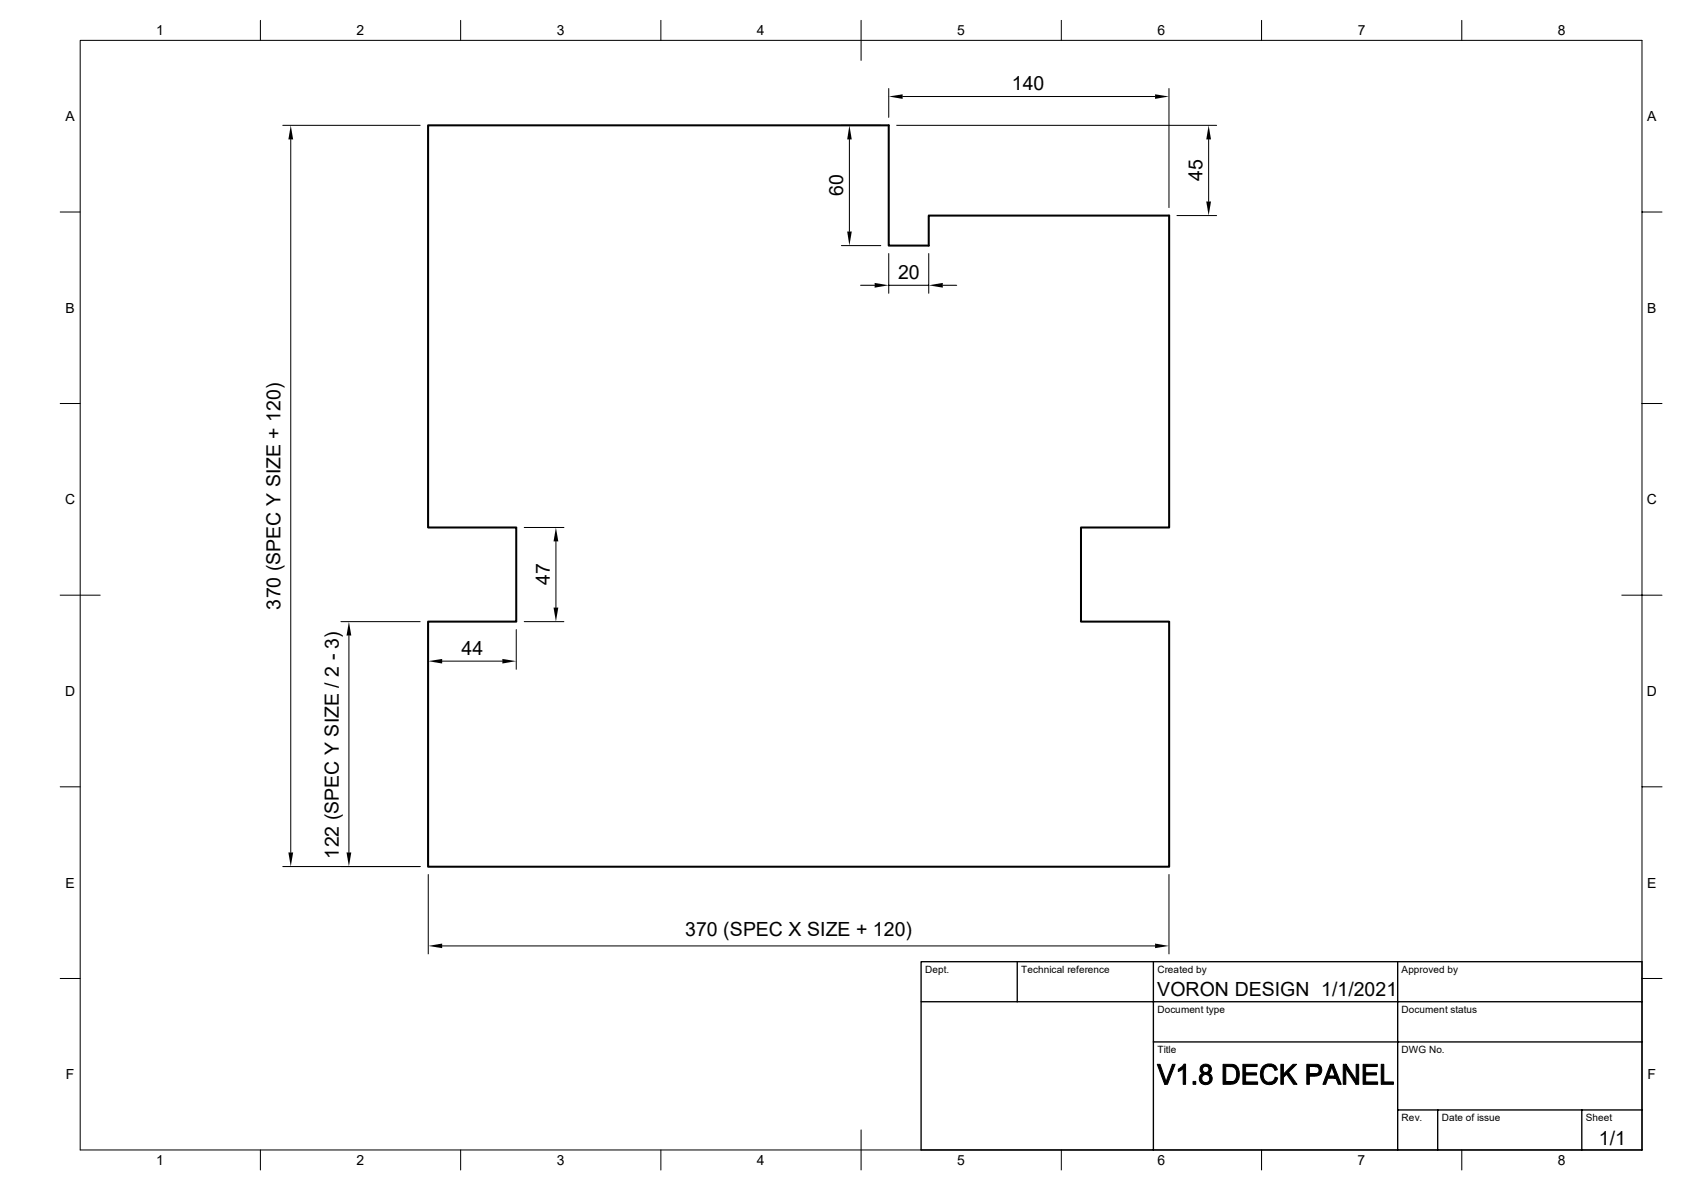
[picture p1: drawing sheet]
<svg xmlns="http://www.w3.org/2000/svg" width="420mm" height="297mm" viewBox="0 0 420 297" stroke-linecap="round" stroke-linejoin="round" font-family="sans-serif">
<path d="M106.9 31.3h115v30h10v-7.5h60v77.9h-22v23.5h22v61.1h-185v-61.1h22v-23.5h-22z" fill="none" stroke="#000" stroke-width=".51"/>
<g fill="none" stroke="#000" stroke-width=".25">
<path d="M20 10.1h390v276.9h-390zM65 5.1v5M115 5.1v5M165 5.1v5M215 5.1v10M265 5.1v5M315 5.1v5M365 5.1v5M70.6 31.3h34.3M72.6 34.8v178M210.1 31.3h9.8M212.1 34.8v23"/>
<path d="M221.9 22.1v7.2M223.9 31.3h79.9M225.4 24.1h63M291.9 22.1v29.7M301.8 34.8v15.5M15 52.9h5M293.9 53.8h9.9M410 52.9h5M210.1 61.3h9.8M214.9 71.2h3.5M221.9 63.3v9.9M221.9 71.2h10"/>
<path d="M231.9 63.3v9.9M235.4 71.2h3.5M15 100.7h5M410 100.7h5M130.9 131.7h9.9M138.8 135.1v16.5M15 148.5h10M85.1 155.2h19.8M87.1 158.6v54.2M106.9 157.1v9.9M128.9 157.1v9.9M130.9 155.2h9.9"/>
<path d="M405 148.5h10M110.4 165h15M15 196.4h5M410 196.4h5M70.6 216.3h34.3M106.9 218.3v19.8M291.9 218.3v19.8M110.4 236.1h178M15 244.2h5M410 244.2h5M65 287v5M115 287v5"/>
<path d="M165 287v5M215 282v10M265 287v5M315 287v5M365 287v5"/>
</g>
<path d="M230 240h180v47h-180zM230 250h180M254 240v10M288 240v47M349 240v47M288 260.1h122M349 277h61M359 277v10M395 277v10" fill="none" stroke="#000" stroke-width=".34"/>
<g fill="#000" stroke="#000" stroke-width=".25">
<path d="M289 265.6h.6l1.6 4.4-.4 .6z" fill-rule="evenodd"/>
<path d="M292.8 265.6h.6l-1.9 5h-.7z" fill-rule="evenodd"/>
<path d="M294.2 266.9l.4-.2h.8l-1.2 .8z" fill-rule="evenodd"/>
<path d="M294.6 266.7l1.1-1.1h.3v5h-.6v-3.9z" fill-rule="evenodd"/>
<path d="M297.9 269.9h.7v.7h-.7z" fill-rule="evenodd"/>
<path d="M300 266a1.59 1.59 0 0 1 2.2 .1h-1.1a.78 .78 0 0 0-.8 .8 .78 .78 0 0 0 .8 .8h1l-.3 .2 .5 .3h-1.2a1.02 1.02 0 0 0-1 1 1.02 1.02 0 0 0 1 1l-1.2 .1a1.36 1.36 0 0 1 .5-2.4 1.15 1.15 0 0 1-.4-1.9z" fill-rule="evenodd"/>
<path d="M301.1 266.1h1.1l.3 .6-.1 .6-.3 .4h-1a.78 .78 0 0 0 .8-.8 .78 .78 0 0 0-.8-.8z" fill-rule="evenodd"/>
<path d="M301.1 268.2h1.2a1.58 1.58 0 0 1-.2 2.2 1.58 1.58 0 0 1-2.2-.1l1.2-.1a1.02 1.02 0 0 0 .9-1 1.02 1.02 0 0 0-.9-1z" fill-rule="evenodd"/>
<path d="M305.4 265.6l2.6 .1 .8 .4-2.7 .1v3.8h2.7l-.3 .3-.8 .3h-2.3z" fill-rule="evenodd"/>
<path d="M307.1 266.2l1.7-.1a3.2 3.2 0 0 1 0 3.9h-2.7h1a1.86 1.86 0 0 0 1.6-2.7 1.43 1.43 0 0 0-1.6-1.1z" fill-rule="evenodd"/>
<path d="M310.3 265.6h3.6v.6h-2.9v1.6h2.7v.5h-2.7v1.7h3v.6h-3.7z" fill-rule="evenodd"/>
<path d="M315.4 266.1a2.37 2.37 0 0 1 3.1 0h-1.5a2 2 0 0 0-1.5 2.8 1.5 1.5 0 0 0 1.4 1.2l1.5 .1a2.28 2.28 0 0 1-2.7 .2 2.28 2.28 0 0 1-1-2.6l.2-.8z" fill-rule="evenodd"/>
<path d="M316.9 270.1a1.36 1.36 0 0 0 1.5-1.2l.6 .1-.6 1.2z" fill-rule="evenodd"/>
<path d="M317 266.1h1.5l.4 .9-.6 .2-.5-.8z" fill-rule="evenodd"/>
<path d="M319.8 265.6h.7v5h-.7z" fill-rule="evenodd"/>
<path d="M321.3 268.1l.4-.5 2.1 3h-.8z" fill-rule="evenodd"/>
<path d="M322.9 265.6h.9l-3.3 3.3v-.8z" fill-rule="evenodd"/>
<path d="M326.3 265.6h2.5l.5 .2 .5 .4h-2.9v1.8l2.8 .1-.9 .5h-1.9v2h-.6z" fill-rule="evenodd"/>
<path d="M328.2 266.2h1.6a1.62 1.62 0 0 1-.1 1.9l-2.8-.1h1.3a.93 .93 0 0 0 1.2-.9 .93 .93 0 0 0-1.2-.9z" fill-rule="evenodd"/>
<path d="M332.2 265.6h.7l-.4 .5-.8 2.5 1.9 .5h-2l-.6 1.5h-.7z" fill-rule="evenodd"/>
<path d="M332.9 265.6l2 5h-.7l-.6-1.5-1.9-.5h1.7l-.9-2.5z" fill-rule="evenodd"/>
<path d="M335.4 265.6h.7l-.1 5h-.6z" fill-rule="evenodd"/>
<path d="M336.1 265.6l2.5 3.9v1.1l-2.6-3.9z" fill-rule="evenodd"/>
<path d="M338.6 265.6h.7v5h-.7z" fill-rule="evenodd"/>
<path d="M340.4 265.6h3.5v.6h-2.9v1.6h2.7v.5h-2.7v1.7h3v.6h-3.6z" fill-rule="evenodd"/>
<path d="M344.9 265.6h.6v4.4h2.4v.6h-3z" fill-rule="evenodd"/>
</g>
<g fill="#000">
<path d="M72.6 31.3l.6 3.5h-1.2zM212.1 31.3l.6 3.5h-1.2zM221.9 24.1l3.5-.6v1.2zM288.4 23.5l3.5 .6-3.5 .6zM301.8 31.3l.6 3.5h-1.2zM211.5 57.8h1.2l-.6 3.5zM301.2 50.3h1.2l-.6 3.5zM218.4 70.6l3.5 .6-3.5 .6zM231.9 71.2l3.5-.6v1.2zM138.8 131.7l.6 3.4h-1.2zM87.1 155.2l.6 3.4h-1.2zM138.2 151.6h1.2l-.6 3.6z"/>
<path d="M106.9 165l3.5-.5v1.1zM125.4 164.5l3.5 .5-3.5 .6zM72 212.8h1.2l-.6 3.5zM86.5 212.8h1.2l-.6 3.5zM106.9 236.1l3.5-.6v1.1zM288.4 235.5l3.5 .6-3.5 .5z"/>
</g>
<g font-size="4.9">
<text x="252.7" y="22.6">140</text>
<text x="300.2" y="45.2" transform="rotate(-90 300.2 45.2)">45</text>
<text x="210.6" y="49" transform="rotate(-90 210.6 49)">60</text>
<text x="224.2" y="69.6">20</text>
<text x="137.3" y="146" transform="rotate(-90 137.3 146)">47</text>
<text x="70.1" y="152.1" transform="rotate(-90 70.1 152.1)">370 (SPEC Y SIZE + 120)</text>
<text x="115.3" y="163.5">44</text>
<text x="84.6" y="214.3" transform="rotate(-90 84.6 214.3)">122 (SPEC Y SIZE / 2 - 3)</text>
<text x="171.1" y="233.6">370 (SPEC X SIZE + 120)</text>
<text x="289" y="248.6">VORON DESIGN 1/1/2021</text>
<text x="399.2" y="285.8">1/1</text>
</g>
<g font-size="3.5">
<text x="39" y="8.8">1</text>
<text x="89" y="8.8">2</text>
<text x="139" y="8.8">3</text>
<text x="189" y="8.8">4</text>
<text x="239" y="8.8">5</text>
<text x="289" y="8.8">6</text>
<text x="339" y="8.8">7</text>
<text x="389" y="8.8">8</text>
<text x="16.3" y="30.2">A</text>
<text x="411.3" y="30.2">A</text>
<text x="16.3" y="78.1">B</text>
<text x="411.3" y="78.1">B</text>
<text x="16.3" y="125.9">C</text>
<text x="411.2" y="125.9">C</text>
<text x="16.3" y="173.7">D</text>
<text x="411.2" y="173.7">D</text>
<text x="16.3" y="221.5">E</text>
<text x="411.3" y="221.5">E</text>
<text x="16.5" y="269.4">F</text>
<text x="411.4" y="269.4">F</text>
<text x="39" y="290.8">1</text>
<text x="89" y="290.8">2</text>
<text x="139" y="290.7">3</text>
<text x="189" y="290.8">4</text>
<text x="239" y="290.7">5</text>
<text x="289" y="290.8">6</text>
<text x="339" y="290.8">7</text>
<text x="389" y="290.8">8</text>
</g>
<g font-size="2.5">
<text x="231" y="242.8">Dept.</text>
<text x="255" y="242.8">Technical reference</text>
<text x="289" y="242.8">Created by</text>
<text x="350" y="242.8">Approved by</text>
<text x="289" y="252.9">Document type</text>
<text x="350" y="252.9">Document status</text>
<text x="289" y="262.8">Title</text>
<text x="350" y="262.8">DWG No.</text>
<text x="350" y="279.8">Rev.</text>
<text x="360" y="279.8">Date of issue</text>
<text x="396" y="279.8">Sheet</text>
</g>
</svg>
